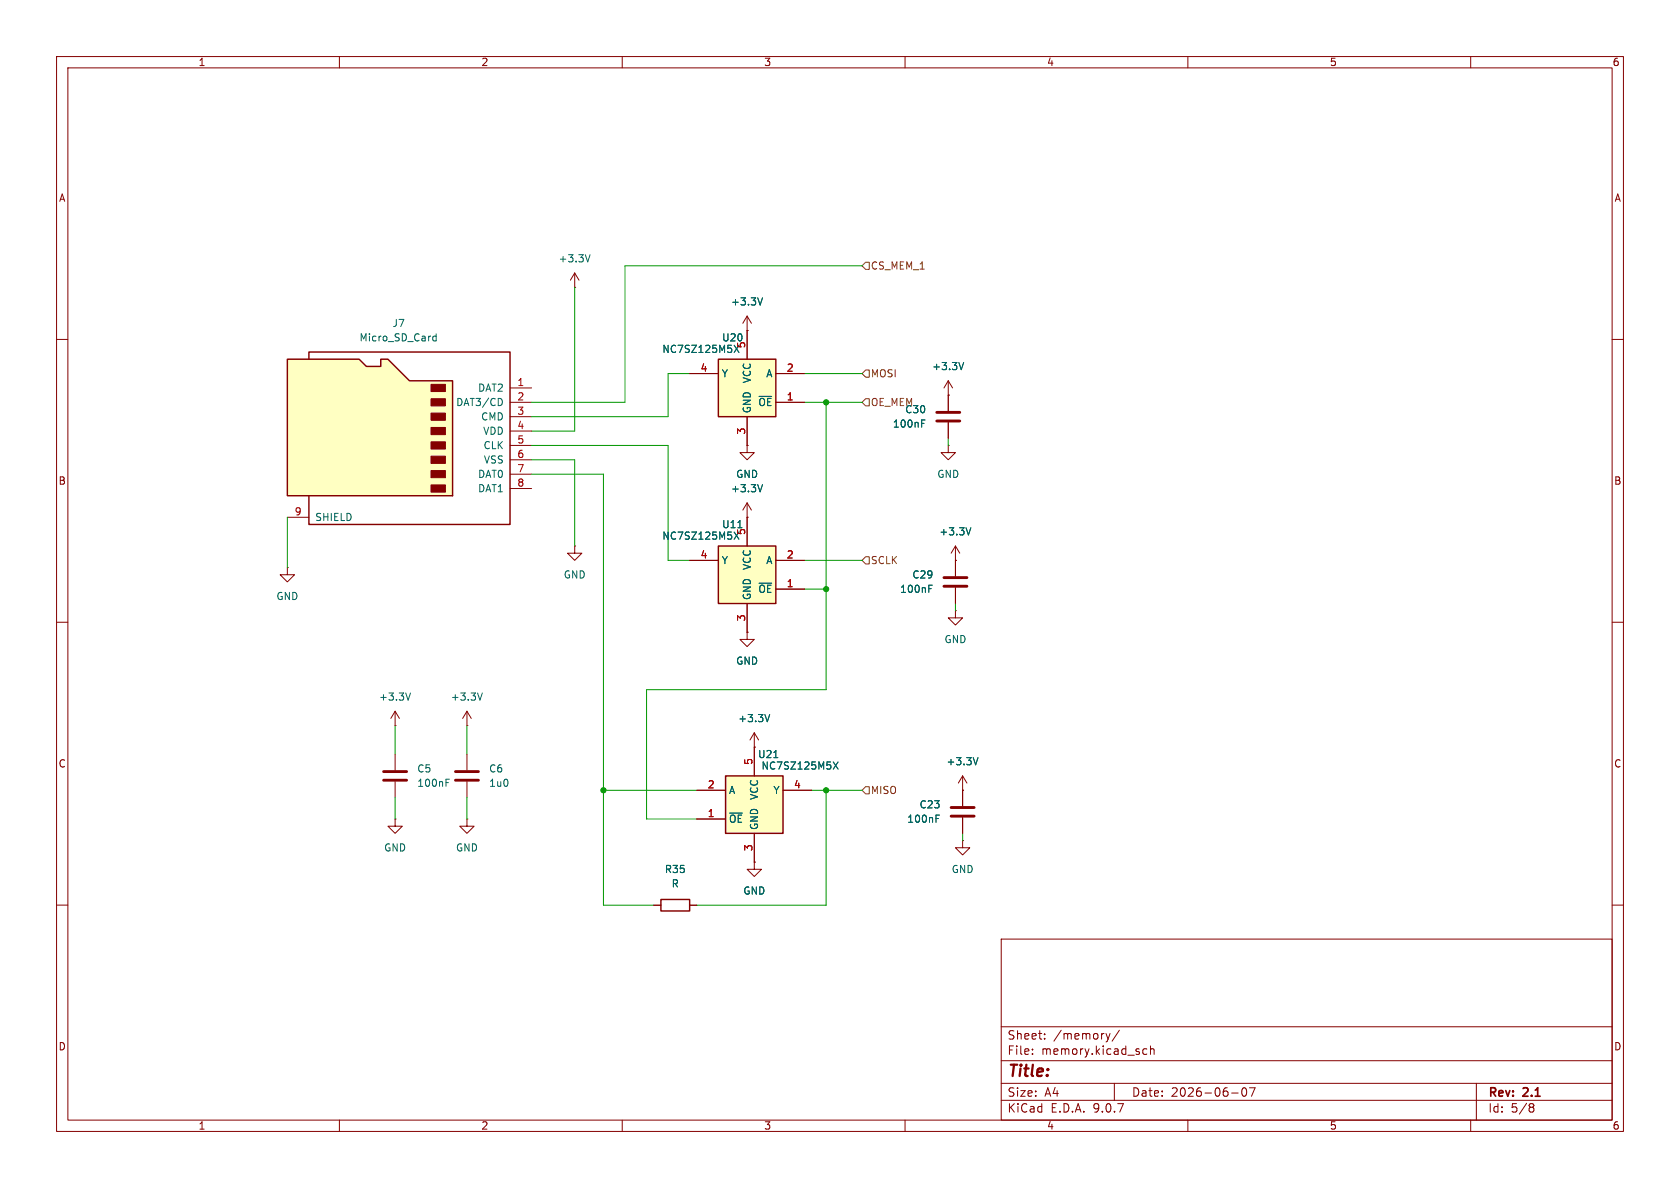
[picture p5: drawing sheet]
<svg xmlns="http://www.w3.org/2000/svg" width="297mm" height="210mm" viewBox="0 0 297 210" stroke-linecap="round" stroke-linejoin="round" font-family="sans-serif">
<g fill="none" stroke="#840000" stroke-width=".18">
<path d="M10 10h277v190h-277zM12 12h273v186h-273zM60 10v2M110 10v2M160 10v2M210 10v2M260 10v2M101.6 50.8h.1M101.6 48.3l-.8 1.2M101.6 48.3l.8 1.2M101.6 48.3v2.5M10 60h2"/>
<path d="M167.6 69.9h.1M167.6 78.7v1.3h-1.2l1.2 1.3 1.3-1.3h-1.3M167.6 78.7h.1M167.6 67.3l-.7 1.3M167.6 67.3l.8 1.3M167.6 67.3v5.3M167.6 74.7v2.8M285 60h2M132.1 91.4h.1M132.1 88.9l.7 1.3M132.1 88.9l-.8 1.3M132.1 88.9v2.5"/>
<path d="M168.9 99.1h.1M168.9 96.5v5.4M168.9 96.5l-.8 1.3M168.9 96.5l.8 1.3M10 110h2M168.9 108v1.2h-1.3l1.3 1.3 1.3-1.3h-1.3M168.9 108h.1M168.9 103.9v2.8M285 110h2M69.8 128.3h.1M69.8 125.7v2.6M69.8 133.4v2.7"/>
<path d="M69.8 138.2v2.8M69.8 125.7l-.7 1.3M69.8 125.7l.8 1.3M82.5 128.3h.1M82.5 125.7v2.6M82.5 133.4v2.7M82.5 138.2v2.8M82.5 125.7l-.7 1.3M82.5 125.7l.8 1.3M133.3 132.1h.1M133.3 129.5l-.7 1.3M133.3 129.5l.8 1.3"/>
<path d="M133.3 129.5v2.6M170.2 139.7h.1M170.2 137.2l-.8 1.2M170.2 137.2l.7 1.2M170.2 137.2v2.5M69.8 144.8v1.3h1.3l-1.3 1.2-1.2-1.2h1.2M69.8 144.8h.1M82.5 144.8v1.3h1.3l-1.3 1.2-1.2-1.2h1.2M82.5 144.8h.1M10 160h2M177 166h108v32h-108zM285 160h2"/>
<path d="M60 198v2M110 198v2M160 198v2M177 194.5h108M177 191.5h108M177 187.5h108M177 181.5h108M182.5 186.3v.1M182.5 185.5v.1M184.7 183.6v.1M184.7 182.8v.1M195.5 182.7l.4 1"/>
<path d="M195.9 183.7l-.2 .4M196.2 182.7l-.3 1M197 191.5v3M197.9 182.1l-1.3 2M202 186.1l.3 .3 .4-.1M202.7 185.5l-.4-.1-.3 .3M203.4 185.5l.2-.1 .4 .1v.9M203.4 184.9v1.5M210 198v2M217.7 193.2h1.2M219.7 192.4l.2-.1a.81 .81 0 0 1 .6 .6 .81 .81 0 0 1-.3 .8l-.2 .1a.81 .81 0 0 1-.3-1.4zM220.9 192.3h1l-.7 1.5"/>
<path d="M260 198v2M261 191.5v6.5M270.6 195.1l.4 .1 .2 .2-.3 .3M270.6 195.7h.3M270.9 195.7l.2 .2 .1 .4-.2 .2-.4 .1"/>
</g>
<path d="M165.6 72.9h4.1M165.6 74.4h4.1M166.9 102.1h4M166.9 103.6h4M67.8 136.4h4.1M67.8 137.9h4.1M80.5 136.4h4.1M80.5 137.9h4.1" fill="none" stroke="#840000" stroke-width=".51"/>
<g fill="none" stroke="#006464" stroke-width=".18">
<path d="M104.3 45l-.4 1.3M162.9 74.8h.5M162.9 74.2h.6M170.4 64.1l-.5 1.2M134.8 85.7l-.4 1.2M171.6 93.3l-.4 1.3M164.2 104.1h.4M164.2 103.4h.6M72.6 122.5l-.5 1.3M78.9 138.3h.4M78.9 137.7h.6M85.3 122.5l-.5 1.3"/>
<path d="M136.1 126.3l-.5 1.3M172.9 133.9l-.4 1.3"/>
</g>
<path d="M127 96.5h10.2v10.2h-10.2z" fill="#ffffc2"/>
<path d="M127 96.5h10.2v10.2h-10.2z" fill="none" stroke="#840000" stroke-width=".25"/>
<path d="M121.9 99.1h5.1M132.1 91.4v5.1M137.2 99.1h5M50.8 100.3v1.3h1.3l-1.3 1.3-1.3-1.3h1.3M50.8 100.3h.1M132.1 106.7v5.1M137.2 104.1h5" fill="none" stroke="#840000" stroke-width=".18"/>
<path d="M129.8 94.1l.8 1.2M130.6 94.1l-.8 1.2" fill="none" stroke="#006464" stroke-width=".18"/>
<path d="M50.8 63.5h12.7l1.3 1.3h2.5v-1.3h1.3l3.8 3.8h7.6v20.3h-29.2z" fill="#ffffc2"/>
<path d="M50.8 63.5h12.7l1.3 1.3h2.5v-1.3h1.3l3.8 3.8h7.6v20.3h-29.2zM54.6 63.5v-1.3h35.6v30.5h-35.6v-5.1M116.8 159h5.1v2h-5.1z" fill="none" stroke="#840000" stroke-width=".25"/>
<g fill="#840000" stroke="#840000" stroke-width=".18">
<path d="M76.2 67.9h2.5v1.3h-2.5z"/>
<path d="M76.2 70.5h2.5v1.3h-2.5z"/>
<path d="M76.2 73h2.5v1.3h-2.5z"/>
<path d="M76.2 75.6h2.5v1.2h-2.5z"/>
<path d="M76.2 78.1h2.5v1.3h-2.5z"/>
<path d="M76.2 80.6h2.5v1.3h-2.5z"/>
<path d="M76.2 83.2h2.5v1.3h-2.5z"/>
<path d="M76.2 85.7h2.5v1.3h-2.5z"/>
</g>
<g fill="none" stroke="#840000" stroke-width=".18">
<path d="M132.1 58.4h.1M132.1 55.9l-.8 1.3M132.1 55.9l.7 1.3M132.1 55.9v2.5M90.2 68.6h3.8M90.2 71.1h3.8M90.2 73.7h3.8M90.2 76.2h3.8M90.2 78.7h3.8M50.8 91.4h3.8M90.2 81.3h3.8M90.2 83.8h3.8"/>
<path d="M90.2 86.4h3.8M101.6 96.5v1.3h1.3l-1.3 1.3-1.3-1.3h1.3M101.6 96.5h.1M132.1 111.8v1.2h1.2l-1.2 1.3-1.3-1.3h1.3M132.1 111.8h.1M115.6 160h1.2M121.9 160h1.3"/>
</g>
<path d="M77.1 59v1.3M77.1 59.5l-.4-.1-.2 .3M134.8 52.6l-.4 1.3M76.5 60l.2 .3 .4-.1M88.6 70.5l.2 .5-.2 .6" fill="none" stroke="#006464" stroke-width=".18"/>
<path d="M128.3 137.2h10.1v10.1h-10.1z" fill="#ffffc2"/>
<path d="M128.3 137.2h10.1v10.1h-10.1z" fill="none" stroke="#840000" stroke-width=".25"/>
<path d="M123.2 139.7h5.1M133.3 132.1v5.1M138.4 139.7h5.1M123.2 144.8h5.1M133.3 152.4v1.3h-1.2l1.2 1.2 1.3-1.2h-1.3M133.3 152.4h.1M133.3 147.3v5.1" fill="none" stroke="#840000" stroke-width=".18"/>
<path d="M136.8 133.9h.7M147.3 134.7l.9 1.3M148.2 134.7l-.9 1.3" fill="none" stroke="#006464" stroke-width=".18"/>
<path d="M127 63.5h10.2v10.2h-10.2z" fill="#ffffc2"/>
<path d="M127 63.5h10.2v10.2h-10.2z" fill="none" stroke="#840000" stroke-width=".25"/>
<g fill="none" stroke="#840000" stroke-width=".18">
<path d="M132.1 58.4h.1M132.1 58.4v5.1M121.9 66h5.1M132.1 78.7v1.3h-1.3l1.3 1.3 1.2-1.3h-1.2M132.1 78.7h.1M132.1 73.7v5M137.2 66h5M137.2 71.1h5M167.6 69.9h.1M167.6 69.9v2.7M167.6 74.7v2.8M121.9 99.1h5.1"/>
<path d="M132.1 91.4h.1M132.1 91.4v5.1M137.2 99.1h5M168.9 99.1h.1M168.9 99.1v2.8M132.1 111.8h.1M132.1 106.7v5.1M137.2 104.1h5M168.9 103.9v2.8M123.2 139.7h5.1M133.3 132.1h.1M133.3 132.1v5.1"/>
<path d="M138.4 139.7h5.1M170.2 139.7h.1M170.2 139.7v2.8M123.2 144.8h5.1M133.3 152.4h.1M133.3 147.3v5.1M170.2 148.6v1.3h-1.3l1.3 1.2 1.2-1.2h-1.2M170.2 148.6h.1M170.2 144.5v2.8M115.6 160h1.2M121.9 160h1.3"/>
</g>
<g fill="none" stroke="#006464" stroke-width=".18">
<path d="M134.8 52.6l-.4 1.3M129.8 61l.8 1.3M130.6 61l-.8 1.3M162.9 74.8h.5M162.9 74.2h.6M170.4 64.1l-.5 1.2M129.8 94.1l.8 1.2M130.6 94.1l-.8 1.2M134.8 85.7l-.4 1.2M171.6 93.3l-.4 1.3M164.2 104.1h.4M164.2 103.4h.6"/>
<path d="M136.1 126.3l-.5 1.3M136.8 133.9h.7M147.3 134.7l.9 1.3M148.2 134.7l-.9 1.3M172.9 133.9l-.4 1.3M165.5 144.7h.4M165.5 144.1h.6"/>
</g>
<path d="M168.1 142.7h4.1M168.1 144.3h4.1" fill="none" stroke="#840000" stroke-width=".51"/>
<path d="M153 46.4h.7v1.2h-.7l-.6-.6zM153 65.4h.7v1.3h-.7l-.6-.7zM153 70.5h.7v1.3h-.7l-.6-.7zM153 98.4h.7v1.3h-.7l-.6-.6zM153 139.1h.7v1.2h-.7l-.6-.6z" fill="none" stroke="#725600" stroke-width=".18"/>
<g fill="none" stroke="#009600" stroke-width=".18">
<path d="M101.6 50.8v25.4h-7.6M152.4 47h-41.9v24.1h-16.5M94 78.7h24.1v20.4h3.8M121.9 66h-3.8v7.7h-24.1M142.2 66h10.2M142.2 71.1h10.2M146 71.1v50.8h-31.7v22.9h8.9M167.6 77.5v1.2M50.8 91.4v8.9M94 83.8h12.7v76.2h8.9M94 81.3h7.6v15.2M142.2 99.1h10.2"/>
<path d="M142.2 104.1h3.8M168.9 106.7v1.3M69.8 128.3v5.1M82.5 128.3v5.1M106.7 139.7h16.5M143.5 139.7h8.9M146 139.7v20.3h-22.8M69.8 141v3.8M82.5 141v3.8M170.2 147.3v1.3"/>
</g>
<g fill="#009600" stroke="#009600" stroke-width=".18">
<circle cx="106.7" cy="139.7" r=".46"/>
<circle cx="146" cy="139.7" r=".46"/>
<circle cx="146" cy="71.1" r=".46"/>
<circle cx="146" cy="104.1" r=".46"/>
</g>
<text font-size="2.8" fill="#840000" x="178" y="190.9">Title:</text>
<g font-size="2.1" fill="#840000">
<text x="178" y="184">Sheet:</text>
<text x="186.2" y="184">/memory/</text>
<text x="178" y="186.7">File:</text>
<text x="184.1" y="186.7">memory.kicad_sch</text>
<text x="178" y="196.9">KiCad</text>
<text x="178" y="194.1">Size:</text>
<text x="184.7" y="194.1">A4</text>
<text x="185.7" y="196.9">E.D.A.</text>
<text x="193.3" y="196.9">9.0.7</text>
<text x="200" y="194.1">Date:</text>
<text x="207" y="194.1">2026-06-07</text>
<text x="263" y="194.3">Rev:</text>
<text x="263" y="196.9">Id:</text>
<text x="267.1" y="196.9">5/8</text>
<text x="269.4" y="194.3">2.1</text>
</g>
<g font-size="1.8" fill="#840000">
<text x="35" y="11.9">1</text>
<text x="85" y="11.9">2</text>
<text x="135" y="11.9">3</text>
<text x="185" y="11.9">4</text>
<text x="235" y="11.9">5</text>
<text x="285" y="11.9">6</text>
<text x="10.3" y="35.9">A</text>
<text x="285.3" y="35.9">A</text>
<text x="10.3" y="85.9">B</text>
<text x="285.3" y="85.9">B</text>
<text x="10.3" y="135.9">C</text>
<text x="285.3" y="135.9">C</text>
<text x="10.3" y="185.9">D</text>
<text x="285.3" y="185.9">D</text>
<text x="35" y="199.9">1</text>
<text x="85" y="199.9">2</text>
<text x="135" y="199.9">3</text>
<text x="185" y="199.9">4</text>
<text x="235" y="199.9">5</text>
<text x="285" y="199.9">6</text>
</g>
<g font-size="1.8" fill="#006464">
<text x="98.7" y="46.6">+3.3V</text>
<text x="69.3" y="58">J7</text>
<text x="129.1" y="54.2">+3.3V</text>
<text x="63.5" y="60.6">Micro_SD_Card</text>
<text x="117" y="62.6">NC7SZ125M5X</text>
<text x="127.6" y="60.6">U20</text>
<text x="164.7" y="65.6">+3.3V</text>
<text x="80.5" y="72">DAT3/CD</text>
<text x="84.4" y="69.4">DAT2</text>
<text x="127.5" y="66.9">Y</text>
<text x="132.9" y="67.8" transform="rotate(-90 132.9 67.8)">VCC</text>
<text x="134" y="72">~{OE}</text>
<text x="135.4" y="66.9">A</text>
<text x="85" y="74.5">CMD</text>
<text x="85.3" y="77.1">VDD</text>
<text x="132.9" y="73.2" transform="rotate(-90 132.9 73.2)">GND</text>
<text x="157.8" y="75.8">100nF</text>
<text x="159.9" y="73.3">C30</text>
<text x="85.4" y="79.6">CLK</text>
<text x="85.4" y="82.1">VSS</text>
<text x="84.4" y="84.7">DAT0</text>
<text x="84.4" y="87.2">DAT1</text>
<text x="129.1" y="87.2">+3.3V</text>
<text x="130" y="84.7">GND</text>
<text x="165.6" y="84.7">GND</text>
<text x="55.6" y="92.3">SHIELD</text>
<text x="117" y="95.6">NC7SZ125M5X</text>
<text x="127.6" y="93.6">U11</text>
<text x="166" y="94.8">+3.3V</text>
<text x="127.5" y="99.9">Y</text>
<text x="132.9" y="100.9" transform="rotate(-90 132.9 100.9)">VCC</text>
<text x="135.4" y="99.9">A</text>
<text x="48.8" y="106.3">GND</text>
<text x="99.6" y="102.5">GND</text>
<text x="132.9" y="106.2" transform="rotate(-90 132.9 106.2)">GND</text>
<text x="134" y="105">~{OE}</text>
<text x="159" y="105">100nF</text>
<text x="161.2" y="102.5">C29</text>
<text x="166.9" y="113.9">GND</text>
<text x="130" y="117.7">GND</text>
<text x="66.9" y="124.1">+3.3V</text>
<text x="79.6" y="124.1">+3.3V</text>
<text x="130.4" y="127.9">+3.3V</text>
<text x="73.7" y="136.8">C5</text>
<text x="86.4" y="136.8">C6</text>
<text x="133.9" y="134.2">U21</text>
<text x="134.5" y="136.2">NC7SZ125M5X</text>
<text x="167.2" y="135.5">+3.3V</text>
<text x="73.7" y="139.3">100nF</text>
<text x="86.4" y="139.3">1u0</text>
<text x="128.8" y="140.6">A</text>
<text x="134.2" y="141.5" transform="rotate(-90 134.2 141.5)">VCC</text>
<text x="136.6" y="140.6">Y</text>
<text x="162.5" y="143.1">C23</text>
<text x="128.8" y="145.6">~{OE}</text>
<text x="134.2" y="146.8" transform="rotate(-90 134.2 146.8)">GND</text>
<text x="160.3" y="145.6">100nF</text>
<text x="67.8" y="150.7">GND</text>
<text x="80.5" y="150.7">GND</text>
<text x="117.4" y="154.5">R35</text>
<text x="168.1" y="154.5">GND</text>
<text x="118.6" y="157.1">R</text>
<text x="131.3" y="158.3">GND</text>
</g>
<g font-size="1.8" fill="#725600">
<text x="153.9" y="47.9">CS_MEM_1</text>
<text x="153.9" y="66.9">MOSI</text>
<text x="153.9" y="72">OE_MEM</text>
<text x="153.9" y="99.9">SCLK</text>
<text x="153.9" y="140.6">MISO</text>
</g>
<g font-size="1.8" fill="#a90000">
<text x="123.8" y="65.8">4</text>
<text x="131.8" y="61.7" transform="rotate(-90 131.8 61.7)">5</text>
<text x="139" y="65.8">2</text>
<text x="91.4" y="68.3">1</text>
<text x="91.4" y="70.9">2</text>
<text x="139" y="70.9">1</text>
<text x="91.4" y="73.4">3</text>
<text x="91.4" y="75.9">4</text>
<text x="131.8" y="76.9" transform="rotate(-90 131.8 76.9)">3</text>
<text x="91.4" y="78.5">5</text>
<text x="91.4" y="81">6</text>
<text x="91.4" y="83.6">7</text>
<text x="91.4" y="86.1">8</text>
<text x="52" y="91.2">9</text>
<text x="131.8" y="94.7" transform="rotate(-90 131.8 94.7)">5</text>
<text x="123.8" y="98.8">4</text>
<text x="139" y="98.8">2</text>
<text x="139" y="103.9">1</text>
<text x="131.8" y="109.9" transform="rotate(-90 131.8 109.9)">3</text>
<text x="133.1" y="135.3" transform="rotate(-90 133.1 135.3)">5</text>
<text x="125" y="139.4">2</text>
<text x="140.3" y="139.4">4</text>
<text x="125" y="144.5">1</text>
<text x="133.1" y="150.6" transform="rotate(-90 133.1 150.6)">3</text>
</g>
</svg>
